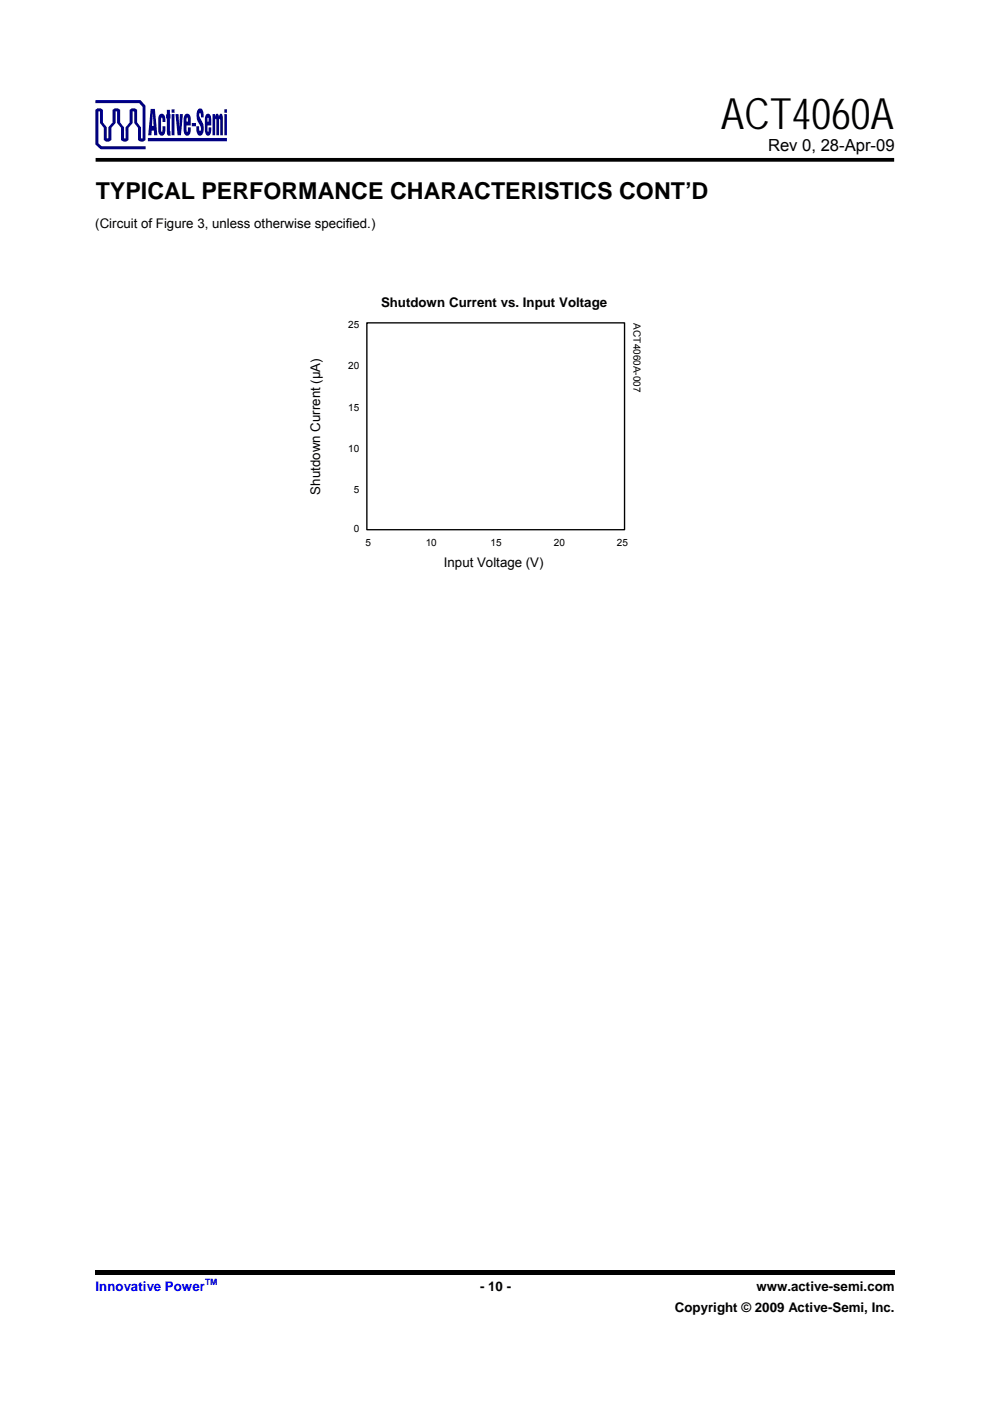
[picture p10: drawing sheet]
<svg xmlns="http://www.w3.org/2000/svg" width="210mm" height="297mm" viewBox="0 0 210 297" stroke-linecap="round" stroke-linejoin="round" font-family="sans-serif">
<path d="M20.3 33.9h169.4" fill="none" stroke="#000" stroke-width=".79" stroke-linecap="butt"/>
<path d="M20.3 269.3h169.5v.9h-169.5z" fill="#000"/>
<path d="M32 23.1h.9l.5 5.6h-.7l-.1-1h-.4l-.1 1h-.7zM31.4 29.3h16.7v.7h-16.7zM20.2 21.2h9.6l1.1 1.3v7.2l-.5 .3h-.7l-.4-.3v-2.6l-.8-1v-2.5h-.4v2.5l-.8 1v2.6l-.5 .3h-.6l-.5-.3v-2.6l-.9-1v-2.5h-.3v2.5l-.9 1v2.6l-.5 .3h-.6l-.5-.3v-2.6l-.8-1v-2.5h-.3v6.8l.6 .6h9.4v.6h-9.5l-1.2-1v-7.3l.5-.3h.7l.4 .3v2.7l.8 1v2.3h.4v-2.3l.9-1v-2.7l.4-.3h.7l.5 .3v2.7a2.44 2.44 0 0 1 .8 2.2v1.1h.3v-2.3l.9-1v-2.7l.5-.3h.6l.5 .3v2.7a2.44 2.44 0 0 1 .8 2.2v1.1h.3v-6.6l-.7-.8h-9.3zM42 23.3l.5-.3 .5 .5 .2 1.4h-.6l-.1-.9h-.2l-.1 .4 .9 1.9a2.35 2.35 0 0 1-.4 2.4h-.5l-.2-.1-.3-1v-.8h.5v.8l.2 .2 .1-.1 .1-.5-.1-.5a3.3 3.3 0 0 1-.5-3.4zM43.8 24.3l.2-.2 .4 .1a1.09 1.09 0 0 1 .4 1.1v1.3h-.8l.1 1.3 .1-.1 .1-.8h.5a1.97 1.97 0 0 1-.3 1.6l-.3 .2-.4-.1a.99 .99 0 0 1-.3-1.2v-2.4zM44 25v.8h.3l-.1-.8zM45.1 24.2h.5v.5l.4-.6 .3 .1 .1 .5 .3-.6 .5 .2 .1 4.4h-.6l-.1-3.5-.1 .2v3.3h-.6l-.1-3.5-.2 .2v3.3h-.5zM47.6 24.2h.5v4.5h-.5zM47.6 23.2h.5v.7h-.5zM40.7 26.1h.9v.7h-.9zM39.3 24.3l.3-.2 .5 .1 .2 .3 .2 .6v1.5h-.9l.1 1.3 .1-.1 .1-.8h.6a1.58 1.58 0 0 1-.5 1.7h-.7l-.3-.6-.1-2.8zM39.6 25v.8h.3l-.1-.8zM37.2 24.2h.7l.1 2.9 .2-2.9h.6l-.4 4.5h-.7zM36.4 24.2h.6v4.5h-.6zM36.4 23.2h.6v.7h-.6zM35.4 23.3h.6v1h.2v.8h-.2v2.7l.2 .1v.9l-.6-.1-.2-.4v-3.2h-.2zM33.9 24.3l.6-.1a1.03 1.03 0 0 1 .6 1.1v.6h-.6l-.1-.9h-.2v2.8l.2 .1v-.1l.1-1h.6v.7a.97 .97 0 0 1-.5 1.2h-.6l-.4-.8-.1-2.6zM32.4 23.9l-.2 2.8h.4z" fill="#000080"/>
<path d="M77.8 68.5h54.7v43.8h-54.7z" fill="none" stroke="#000" stroke-width=".29"/>
<text font-size="9.2" x="152.9" y="27.5">ACT4060A</text>
<text font-size="4.9" x="20.3" y="42.2">TYPICAL PERFORMANCE CHARACTERISTICS CONT’D</text>
<text font-size="3.5" x="162.9" y="32">Rev 0, 28-Apr-09</text>
<g font-size="2.8">
<text x="20.2" y="48.4">(Circuit of Figure 3, unless otherwise specified.)</text>
<text x="80.8" y="65">Shutdown Current vs. Input Voltage</text>
<text x="67.9" y="104.9" transform="rotate(-90 67.9 104.9)">Shutdown Current (µA)</text>
<text x="94.1" y="120.2">Input Voltage (V)</text>
<text x="101.8" y="273.8">- 10 -</text>
<text x="160.5" y="273.8">www.active-semi.com</text>
<text x="143.2" y="278.1">Copyright © 2009 Active-Semi, Inc.</text>
</g>
<text font-size="2.8" fill="#00f" x="20.3" y="273.8">Innovative Power</text>
<g font-size="2.1">
<text x="73.9" y="69.6">25</text>
<text x="134.3" y="68.6" transform="rotate(90 134.3 68.6)">ACT4060A-007</text>
<text x="73.9" y="78.3">20</text>
<text x="73.9" y="87.2">15</text>
<text x="73.9" y="95.8">10</text>
<text x="75" y="104.4">5</text>
<text x="75" y="112.8">0</text>
<text x="77.5" y="115.9">5</text>
<text x="90.3" y="115.9">10</text>
<text x="104" y="115.9">15</text>
<text x="117.5" y="115.9">20</text>
<text x="130.8" y="115.9">25</text>
</g>
<text font-size="1.8" fill="#00f" x="43.5" y="272.5">TM</text>
</svg>
